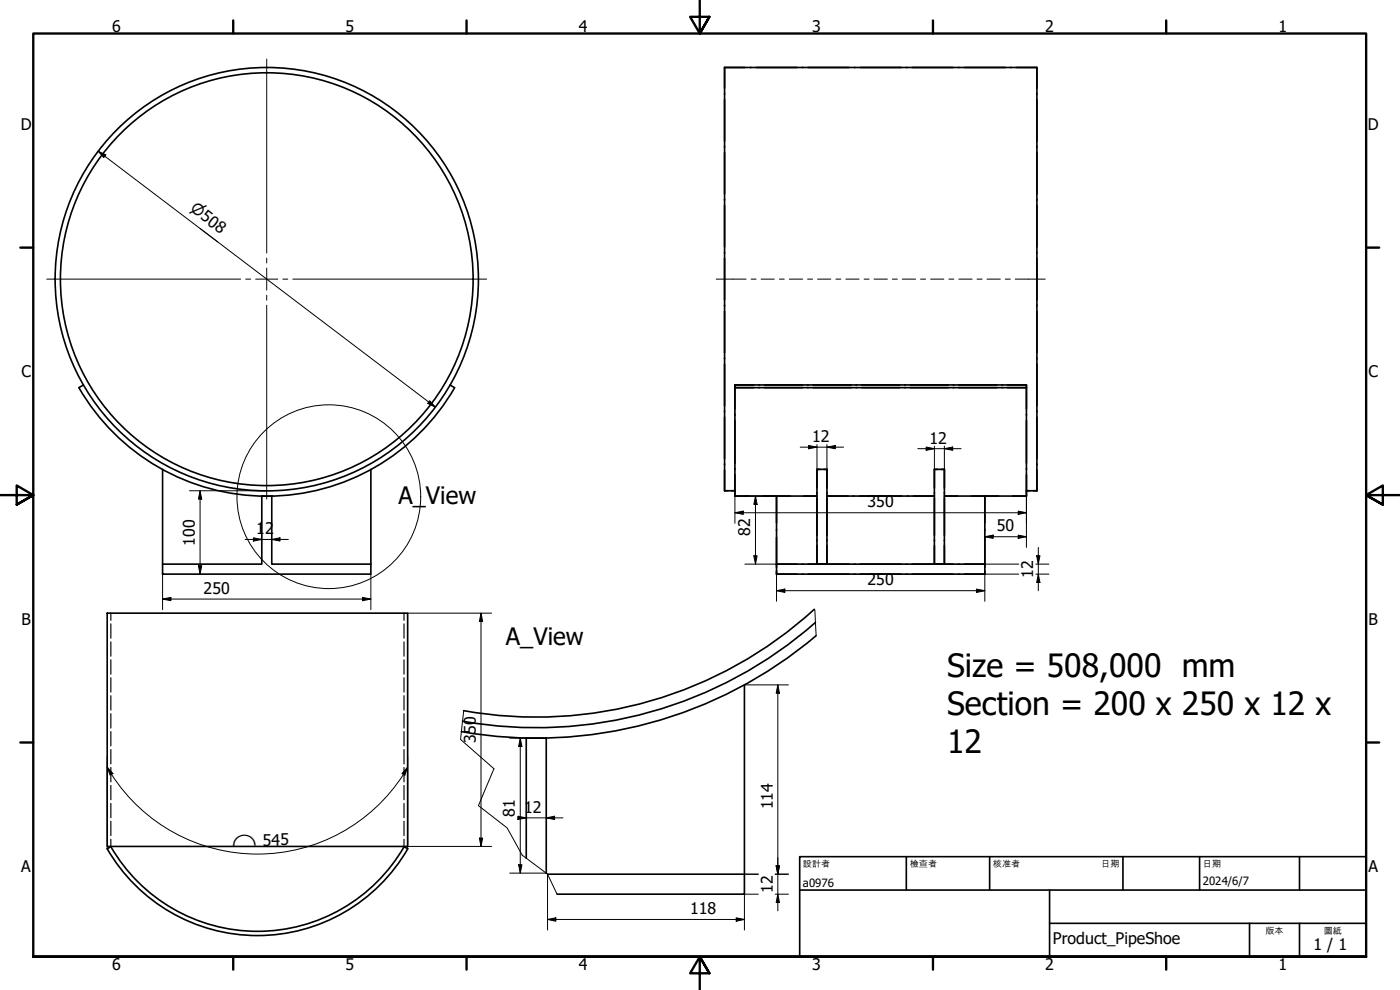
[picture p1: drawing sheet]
<svg xmlns="http://www.w3.org/2000/svg" width="420mm" height="297mm" viewBox="0 0 420 297" stroke-linecap="round" stroke-linejoin="round" font-family="sans-serif">
<g fill="none" stroke="#000" stroke-width=".49">
<path d="M217.5 20.2h93.7v127M217.5 20.2v127h3.1M217.5 20.2h6.1M225.1 20.2h.3M226.9 20.2h12.3M240.7 20.2h.3M242.5 20.2h12.3M256.4 20.2h.2M258.2 20.2h12.3M272 20.2h.2M273.8 20.2h12.3M287.6 20.2h.3"/>
<path d="M289.4 20.2h12.3M303.2 20.2h.3M305 20.2h6.2v6.3M311.2 28v.3M311.2 29.9v12.5M311.2 43.9v.3M311.2 45.8v12.4M311.2 59.8v.3M311.2 61.6v12.5M311.2 75.7v.3M311.2 77.5v12.5M311.2 91.5v.3"/>
<path d="M311.2 93.4v12.5M23.7 116.3a65.1 65.1 0 0 0 112.7 0M25 115.5l-1.3 .8M135 115.5l1.4 .8M220.6 115.5v33.3M220.6 115.5h87.4v.8h-5.7M220.6 116v6.7M220.6 115.5v.3M220.6 115.5h5.7M226.3 116.3h-5.7h87.4v32.5M227.7 116.3h.3M227.7 115.5h.3"/>
<path d="M229.4 116.3h11.5M229.4 115.5h11.5M242.3 116.3h.3M242.3 115.5h.3M244 116.3h11.5M244 115.5h11.5M256.9 116.3h.2M256.9 115.5h.2M258.6 116.3h11.5M258.6 115.5h11.5M271.5 116.3h.2M271.5 115.5h.2"/>
<path d="M273.2 116.3h11.4M273.2 115.5h11.4M286.1 116.3h.2M286.1 115.5h.2M287.7 116.3h11.5M287.7 115.5h11.5M300.6 116.3h.3M300.6 115.5h.3M302.3 115.5h5.7v.3M308 116v6.7M311.2 107.4v.3M311.2 109.3v12.4"/>
<path d="M220.6 124.3v.3M220.6 126.2v12.8M308 124.3v.3M308 126.2v12.8M311.2 123.3v.3M311.2 125.1v12.5M311.2 139.2v.3M48.8 140.8v28.5M111.3 140.8v28.5M220.6 148.8h24.6M220.6 140.6v.2M220.6 142.5v6.3"/>
<path d="M233 156.9v-8.1v23.5M233 158.9v.3M245.2 140.8h3v28.5h-3zM245.2 147.8v.3M245.2 149.5v11.1M246.2 140.8h-1v5.6M247.2 140.8h1M248.2 148.8h32.2M248.2 140.8v5.6M248.2 147.8v.3M248.2 149.5v11.1M280.4 140.8h3v28.5h-3z"/>
<path d="M280.4 147.8v.3M280.4 149.5v11.1M281.4 140.8h-1v5.6M282.4 140.8h1M283.4 148.8h24.6M283.4 140.8v5.6M283.4 147.8v.3M283.4 149.5v11.1M295.6 156.9v-8.1v20.5h-62.6h6.2M295.6 158.9v.3M308 147.2h3.2M308 140.6v.2"/>
<path d="M308 142.5v6.3M311.2 141v6.2M48.8 169.3h29.8v-20.5h3v20.5h29.7v3h-62.5zM233 161.2v9.1M233 171.2v1.1M233 172.3h6.2M240.7 169.3h.3M240.7 172.3h.3M242.5 169.3h12.3M242.5 172.3h12.3M245.2 162v.3M245.2 163.7v5.6"/>
<path d="M248.2 163.7v5.6h-1M248.2 162v.3M256.4 169.3h.2M256.4 172.3h.2M258.2 169.3h12.3M258.2 172.3h12.3M272 169.3h.2M272 172.3h.2M273.8 169.3h12.3M273.8 172.3h12.3M280.4 162v.3M280.4 163.7v5.6"/>
<path d="M283.4 163.7v5.6h-1M283.4 162v.3M287.6 169.3h.3M287.6 172.3h.3M289.4 169.3h6.2v3h-62.6M295.6 161.2v9.1M295.6 171.2v1.1h-6.2M32.2 184h90.1v70h-90.1zM244.4 182.8a123.8 123.8 0 0 1-105.3 30.4M244.7 186.8a127 127 0 0 1-105.9 29.6M244.9 190.8a130.2 130.2 0 0 1-106.4 28.7M223.4 205.5v56.8"/>
<path d="M157.9 221.4v.1M163.9 221.5h-6v36M163.9 221.4v40.6M121.3 254a50.8 50.8 0 0 1-88 0l-1.1 .7a52.1 52.1 0 0 0 90.2 0l-1.2-.7M164.3 262.3h59.1v6h-56.2"/>
<circle cx="80.1" cy="83.8" r="61.9"/>
<circle cx="80.1" cy="83.8" r="63.5"/>
</g>
<g fill="#000">
<circle cx="78.6" cy="148.8" r=".25"/>
<circle cx="81.6" cy="148.8" r=".25"/>
</g>
<g fill="none" stroke="#000" stroke-width=".35">
<path d="M33.3 184v2.1M33.3 187.2v4.3M33.3 192.6v4.3M33.3 198v4.3M121.2 184v2.1M121.2 187.2v4.3M121.2 192.6v4.3M121.2 198v4.3M33.3 203.3v4.3M33.3 208.7v4.3M33.3 214.1v4.3M33.3 219.5v4.3"/>
<path d="M121.2 203.3v4.3M121.2 208.7v4.3M121.2 214.1v4.3M121.2 219.5v4.3M33.3 224.9v4.3M33.3 230.3v4.3M33.3 235.7v4.3M121.2 224.9v4.3M121.2 230.3v4.3M121.2 235.7v4.3M33.3 241.1v4.3M33.3 246.4v4.3"/>
<path d="M33.3 251.8v2.2M121.2 241.1v4.3M121.2 246.4v4.3M121.2 251.8v2.2"/>
</g>
<path d="M244.4 182.8l.1 .2 .4 7.7M139.2 213.2l-1 8.7 10 8.7-4.6 11.1 8.6 6.7 4.5 8.2 7.6 5.6 2.9 6.1" fill="none" stroke="#000" stroke-width=".3"/>
<circle cx="98.7" cy="149" r="27.6" fill="none" stroke="#000" stroke-width=".3"/>
<g fill="none" stroke="#000" stroke-width=".71">
<path d="M70 6.1v4M140 6.1v4M210 0v10.1l-2.9-5.1h5.8l-2.9 5.1 2.9-5.1M280 6.1v4M350 6.1v4M6.1 74.3h3.9M410 74.3h3.9M0 148.6h10l-5-2.9v5.7l5-2.8-5 2.8M420 148.6h-10l5-2.9v5.7l-5-2.8 5 2.8M6.1 222.8h3.9M410 222.8h3.9M10 287.1v-277h400v277h-400h400"/>
<path d="M70 287.1v3.8M140 287.1v3.8M212.9 292l-2.9-4.9 2.9 4.9h-5.8l2.9-4.9v9.9M280 287.1v3.8M350 287.1v3.8"/>
</g>
<path d="M240 257h170v30.1h-170zM272 257v10.1M297 257v10.1M337 257v10.1M360 257v10.1M390 257v10.1M240 267.1h170M315 277h95M315 267.1v20M375 277v10.1M390 277v10.1" fill="none" stroke="#000" stroke-width=".49"/>
<g fill="none" stroke="#000" stroke-width=".3">
<path d="M29.5 45.4l2.2 1.1-.5 .8zM29.5 45.4l101.1 76.7M128.9 120.2l1.7 1.9-2.3-1.1zM240.2 134.2h13M242.7 133.7l2.5 .5-2.5 .5zM245.2 133.4v7.4M248.2 134.2l2.5-.5v1zM248.2 133.4v7.4M275.4 134.6h13M278 134.1l2.4 .5-2.4 .5zM280.4 133.8v7M283.4 134.6l2.5-.5v1z"/>
<path d="M283.4 133.8v7M56.9 147.2h23M60 147.2l.5 2.6h-1zM60 147.2v25.1M220.6 153.8l2.5-.4v.9zM220.6 153.8h87.4M220.6 148.8v8.2M223.6 148.8h9.4M226.7 148.8l.5 2.5h-1zM226.7 148.8v20.5M305.6 153.4l2.4 .4-2.4 .5zM308 148.8v15.4"/>
<path d="M48.8 179.7l2.5-.5v1zM48.8 179.7h62.5M48.8 172.3v10.6M59.5 169.8h1l-.5 2.5zM73.6 161.9h12.9M76.1 161.4l2.5 .5-2.5 .4zM81.6 161.9l2.4-.5v.9zM108.8 179.2l2.5 .5-2.5 .5zM111.3 172.3v10.6M223.6 169.3h9.4M226.2 166.8h1l-.5 2.5zM233 177.2l2.5-.5v1.1z"/>
<path d="M233 177.2h62.6M233 172.3v8.1M293.1 176.7l2.5 .5-2.5 .6zM295.6 161l2.5-.5v1zM295.6 169.3h10.2M295.6 161h12.4M305.6 160.5l2.4 .5-2.4 .5zM305.8 172.3h-10.2v8.1M310.9 169.3h3.9M310.9 172.3h3.9M311.1 166.8h1l-.5 2.5zM311.6 172.3l.5 2.5h-1z"/>
<path d="M311.6 164.3v12.9M122.3 184h25.2M144.4 184l.5 2.5h-1zM144.4 184v70M223.4 205.5h13.2M233.4 205.5l.5 2.5h-1zM233.4 205.5v67.8M32.2 230.2l1.7 1.9-.8 .5zM32.2 230.2a52 52 0 0 0 90.1 0M32.2 227v27.7M122.3 230.2l-.8 2.4-.9-.5zM122.3 227v27.7"/>
<path d="M153 221.5h10.9M156.1 221.5l.5 2.5h-1zM156.1 221.5v40.5M122.3 254h25.2M143.9 251.5h1l-.5 2.5zM155.4 245.4h13.5M155.4 244.9l2.5 .5-2.5 .5zM155.6 259.5h1l-.5 2.5zM163.9 245.4l2.5-.5v1zM232.9 259.8h1l-.5 2.5zM153 262h10.9M164.3 275.9l2.5-.5v1z"/>
<path d="M164.3 275.9h59.1M164.3 262.3v16.7M220.9 275.4l2.5 .5-2.5 .5zM223.4 268.3h4.2M227.6 262.3h-4.2v16.7M232.7 268.3h3.9M232.7 262.3h3.9M233.4 268.3l.5 2.5h-1z"/>
</g>
<g fill="#000">
<path d="M29.5 45.4l2.2 1.1-.5 .8zM128.9 120.2l1.7 1.9-2.3-1.1zM242.7 133.7l2.5 .5-2.5 .5zM248.2 134.2l2.5-.5v1zM278 134.1l2.4 .5-2.4 .5zM283.4 134.6l2.5-.5v1zM60 147.2l.5 2.6h-1zM220.6 153.8l2.5-.4v.9zM226.7 148.8l.5 2.5h-1zM305.6 153.4l2.4 .4-2.4 .5zM48.8 179.7l2.5-.5v1zM59.5 169.8h1l-.5 2.5z"/>
<path d="M76.1 161.4l2.5 .5-2.5 .4zM81.6 161.9l2.4-.5v.9zM226.2 166.8h1l-.5 2.5zM233 177.2l2.5-.5v1.1zM293.1 176.7l2.5 .5-2.5 .6zM295.6 161l2.5-.5v1zM305.6 160.5l2.4 .5-2.4 .5zM311.1 166.8h1l-.5 2.5zM311.6 172.3l.5 2.5h-1zM108.8 179.2l2.5 .5-2.5 .5zM144.4 184l.5 2.5h-1zM233.4 205.5l.5 2.5h-1z"/>
<path d="M32.2 230.2l1.7 1.9-.8 .5zM122.3 230.2l-.8 2.4-.9-.5zM156.1 221.5l.5 2.5h-1zM143.9 251.5h1l-.5 2.5zM155.4 244.9l2.5 .5-2.5 .5zM155.6 259.5h1l-.5 2.5zM163.9 245.4l2.5-.5v1zM232.9 259.8h1l-.5 2.5zM164.3 275.9l2.5-.5v1zM220.9 275.4l2.5 .5-2.5 .5zM233.4 268.3l.5 2.5h-1z"/>
</g>
<path d="M80 17.7v58.2M80 77.4v1.5M14 83.7h58.2M73.7 83.7h1.5M76.7 83.7h6.7M80 80.4v6.7M80 88.6v1.5M80 91.6v58.2M84.9 83.7h1.5M87.9 83.7h58.1" fill="none" stroke="#000" stroke-width=".3"/>
<g fill="none" stroke="#000" stroke-width=".3">
<path d="M214.9 83.7h9M225.4 83.7h1.5M228.4 83.7h4M233.9 83.7h1.5M236.9 83.7h4M242.4 83.7h1.5M245.4 83.7h3.9M250.9 83.7h1.4M253.9 83.7h3.9M259.3 83.7h1.5M262.3 83.7h4M267.8 83.7h1.5"/>
<path d="M270.8 83.7h4M276.3 83.7h1.5M279.3 83.7h3.9M284.8 83.7h1.4M287.8 83.7h3.9M293.2 83.7h1.5M296.2 83.7h4M301.7 83.7h1.5M304.7 83.7h9"/>
</g>
<g font-size="9.6">
<text x="284.2" y="203">Size = 508,000 mm</text>
<text x="284.2" y="214.5">Section = 200 x 250 x 12 x</text>
<text x="284.2" y="226">12</text>
</g>
<g font-size="7.2">
<text x="119.6" y="151.1">A_View</text>
<text x="151.8" y="193.6">A_View</text>
</g>
<g font-size="4.8">
<text x="33.7" y="9.6">6</text>
<text x="103.7" y="9.6">5</text>
<text x="173.7" y="9.6">4</text>
<text x="243.7" y="9.6">3</text>
<text x="313.7" y="9.6">2</text>
<text x="383.7" y="9.6">1</text>
<text x="6.2" y="38.9">D</text>
<text x="410.5" y="38.9">D</text>
<text x="6.4" y="113.2">C</text>
<text x="410.7" y="113.2">C</text>
<text x="243.7" y="132.6">12</text>
<text x="278.9" y="133.1">12</text>
<text x="260.4" y="152.2">350</text>
<text x="76.9" y="160.3">1</text>
<text x="79.6" y="160.3">2</text>
<text x="225.1" y="160.8" transform="rotate(-90 225.1 160.8)">82</text>
<text x="299.2" y="159.5">50</text>
<text x="58.5" y="163.7" transform="rotate(-90 58.5 163.7)">100</text>
<text x="310.1" y="173.4" transform="rotate(-90 310.1 173.4)">12</text>
<text x="61.1" y="178.2">250</text>
<text x="260.4" y="175.6">250</text>
<text x="6.4" y="187.4">B</text>
<text x="410.7" y="187.4">B</text>
<text x="142.8" y="222.9" transform="rotate(-90 142.8 222.9)">350</text>
<text x="154.6" y="245.2" transform="rotate(-90 154.6 245.2)">81</text>
<text x="157.3" y="243.9">12</text>
<text x="231.9" y="242.9" transform="rotate(-90 231.9 242.9)">114</text>
<text x="78.9" y="253.8" transform="rotate(-1 78.9 253.8)">545</text>
<text x="6.4" y="261.7">A</text>
<text x="410.7" y="261.7">A</text>
<text x="231.9" y="267.9" transform="rotate(-90 231.9 267.9)">12</text>
<text x="207.1" y="274.3">118</text>
<text x="316" y="283.4">Product_PipeShoe</text>
<text x="394.2" y="285">1 / 1</text>
<text x="33.7" y="290.9">6</text>
<text x="103.7" y="290.9">5</text>
<text x="173.7" y="290.9">4</text>
<text x="243.7" y="290.9">3</text>
<text x="313.7" y="290.9">2</text>
<text x="383.7" y="290.9">1</text>
</g>
<g font-size="4.6">
<text x="56.8" y="63.1" transform="rotate(37 56.8 63.1)">⌀508</text>
<text x="69.7" y="254" transform="rotate(-1 69.7 254)">⌒</text>
</g>
<g font-size="3.4">
<text x="241" y="266">a0976</text>
<text x="361" y="265.5">2024/6/7</text>
</g>
<g font-size="2.7">
<text x="241" y="260.1">設計者</text>
<text x="273" y="260.1">檢查者</text>
<text x="298" y="260.1">核准者</text>
<text x="330.5" y="260.1">日期</text>
<text x="361" y="260.1">日期</text>
<text x="379.8" y="280.1">版本</text>
<text x="397.3" y="280.1">圖紙</text>
</g>
</svg>
